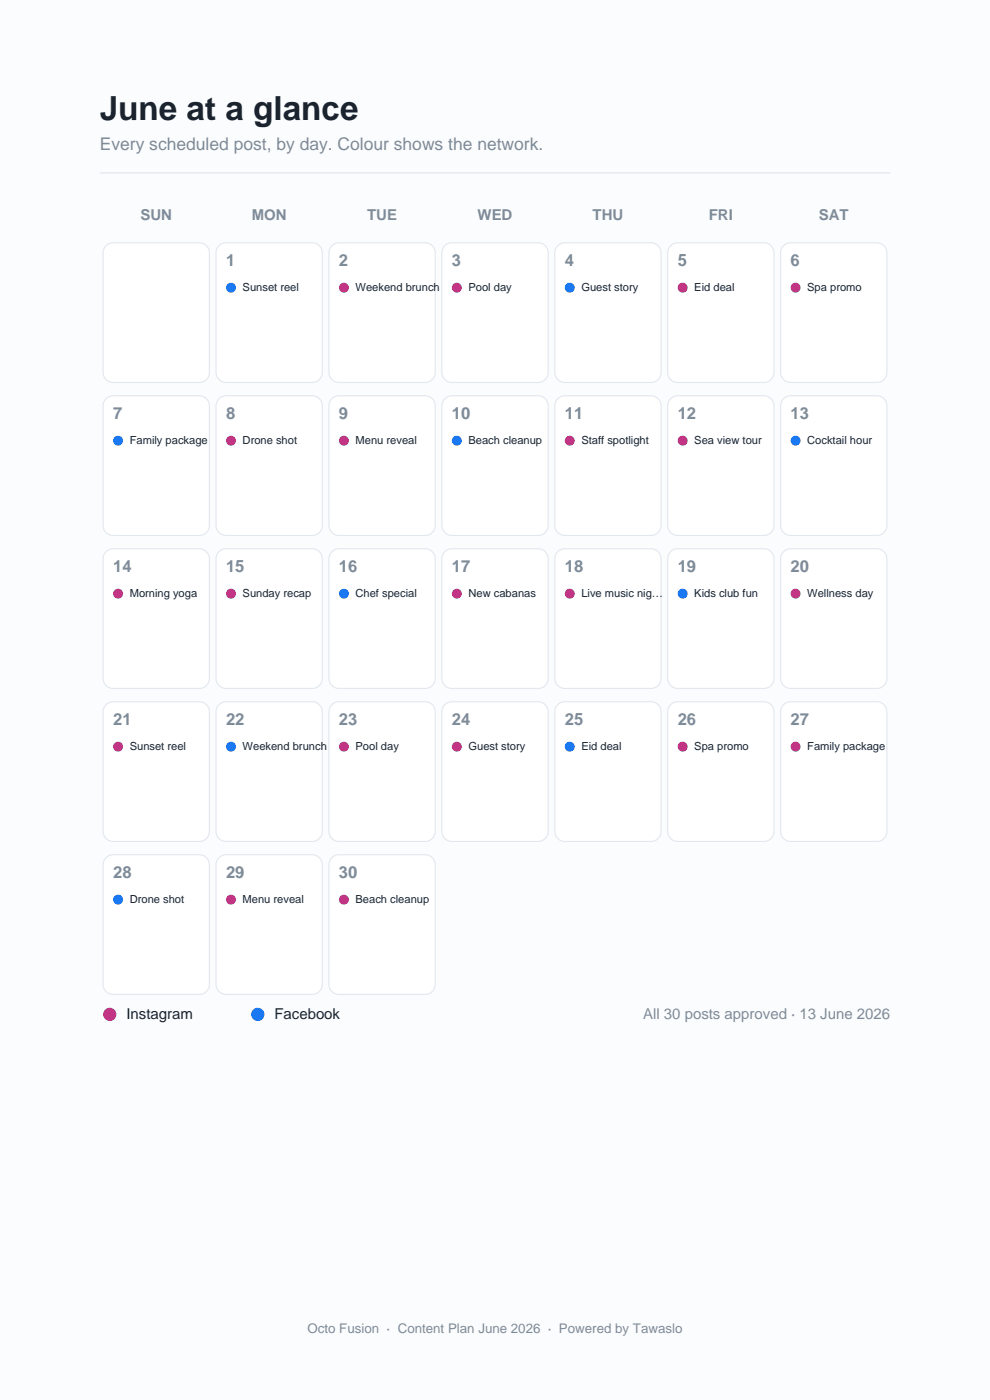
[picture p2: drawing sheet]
<svg xmlns="http://www.w3.org/2000/svg" width="210mm" height="297mm" viewBox="0 0 210 297" stroke-linecap="round" stroke-linejoin="round" font-family="sans-serif">
<path d="M0 0h210v297h-210z" fill-rule="evenodd" fill="#fbfcfd"/>
<path d="M21.2 36.7h167.6" fill="none" stroke="#e3e8ee" stroke-width=".28"/>
<g fill="#fff" stroke="#e3e8ee" stroke-width=".25">
<path d="M22.5 52.1l.9-.5 .6-.1h18.3a2.12 2.12 0 0 1 2.1 2.1v25.4a2.12 2.12 0 0 1-2.1 2.1h-18.3a2.12 2.12 0 0 1-2.1-2.1v-25.4v-.5z" fill-rule="evenodd"/>
<path d="M46.4 52.1l1-.5 .5-.1h18.3a2.12 2.12 0 0 1 2.2 2.1v25.4a2.12 2.12 0 0 1-2.2 2.1h-18.3a2.12 2.12 0 0 1-2.1-2.1v-25.4l.1-.5z" fill-rule="evenodd"/>
</g>
<circle cx="49" cy="61" r="1.06" fill="#1877f2"/>
<path d="M70.4 52.1l.9-.5 .6-.1h18.3a2.12 2.12 0 0 1 2.1 2.1v25.4a2.12 2.12 0 0 1-2.1 2.1h-18.3a2.12 2.12 0 0 1-2.1-2.1v-25.4l.1-.5z" fill-rule="evenodd" fill="#fff" stroke="#e3e8ee" stroke-width=".25"/>
<circle cx="73" cy="61" r="1.06" fill="#c13584"/>
<path d="M94.3 52.1l1-.5 .5-.1h18.4a2.12 2.12 0 0 1 2.1 2.1v25.4a2.12 2.12 0 0 1-2.1 2.1h-18.4a2.12 2.12 0 0 1-2.1-2.1v-25.4l.1-.5z" fill-rule="evenodd" fill="#fff" stroke="#e3e8ee" stroke-width=".25"/>
<circle cx="96.9" cy="61" r="1.06" fill="#c13584"/>
<path d="M118.3 52.1l.9-.5 .6-.1h18.3a2.12 2.12 0 0 1 2.1 2.1v25.4a2.12 2.12 0 0 1-2.1 2.1h-18.3a2.12 2.12 0 0 1-2.1-2.1v-25.4l.1-.5z" fill-rule="evenodd" fill="#fff" stroke="#e3e8ee" stroke-width=".25"/>
<circle cx="120.9" cy="61" r="1.06" fill="#1877f2"/>
<path d="M142.3 52.1l.9-.5 .6-.1h18.3a2.12 2.12 0 0 1 2.1 2.1v25.4a2.12 2.12 0 0 1-2.1 2.1h-18.3a2.12 2.12 0 0 1-2.2-2.1v-25.4l.1-.5z" fill-rule="evenodd" fill="#fff" stroke="#e3e8ee" stroke-width=".25"/>
<circle cx="144.8" cy="61" r="1.06" fill="#c13584"/>
<path d="M166.2 52.1l.9-.5 .6-.1h18.3a2.12 2.12 0 0 1 2.1 2.1v25.4a2.12 2.12 0 0 1-2.1 2.1h-18.3a2.12 2.12 0 0 1-2.1-2.1v-25.4l.1-.5z" fill-rule="evenodd" fill="#fff" stroke="#e3e8ee" stroke-width=".25"/>
<circle cx="168.8" cy="61" r="1.06" fill="#c13584"/>
<path d="M22.5 84.6l.9-.6h.6h18.3a2.12 2.12 0 0 1 2.1 2.1v25.4a2.12 2.12 0 0 1-2.1 2.1h-18.3a2.12 2.12 0 0 1-2.1-2.1v-25.4v-.6z" fill-rule="evenodd" fill="#fff" stroke="#e3e8ee" stroke-width=".25"/>
<circle cx="25" cy="93.5" r="1.06" fill="#1877f2"/>
<path d="M46.4 84.6l1-.6h.5h18.3a2.12 2.12 0 0 1 2.2 2.1v25.4a2.12 2.12 0 0 1-2.2 2.1h-18.3a2.12 2.12 0 0 1-2.1-2.1v-25.4l.1-.6z" fill-rule="evenodd" fill="#fff" stroke="#e3e8ee" stroke-width=".25"/>
<circle cx="49" cy="93.5" r="1.06" fill="#c13584"/>
<path d="M70.4 84.6l.9-.6h.6h18.3a2.12 2.12 0 0 1 2.1 2.1v25.4a2.12 2.12 0 0 1-2.1 2.1h-18.3a2.12 2.12 0 0 1-2.1-2.1v-25.4l.1-.6z" fill-rule="evenodd" fill="#fff" stroke="#e3e8ee" stroke-width=".25"/>
<circle cx="73" cy="93.5" r="1.06" fill="#c13584"/>
<path d="M94.3 84.6l1-.6h.5h18.4a2.12 2.12 0 0 1 2.1 2.1v25.4a2.12 2.12 0 0 1-2.1 2.1h-18.4a2.12 2.12 0 0 1-2.1-2.1v-25.4l.1-.6z" fill-rule="evenodd" fill="#fff" stroke="#e3e8ee" stroke-width=".25"/>
<circle cx="96.9" cy="93.5" r="1.06" fill="#1877f2"/>
<path d="M118.3 84.6l.9-.6h.6h18.3a2.12 2.12 0 0 1 2.1 2.1v25.4a2.12 2.12 0 0 1-2.1 2.1h-18.3a2.12 2.12 0 0 1-2.1-2.1v-25.4l.1-.6z" fill-rule="evenodd" fill="#fff" stroke="#e3e8ee" stroke-width=".25"/>
<circle cx="120.9" cy="93.5" r="1.06" fill="#c13584"/>
<path d="M142.3 84.6l.9-.6h.6h18.3a2.12 2.12 0 0 1 2.1 2.1v25.4a2.12 2.12 0 0 1-2.1 2.1h-18.3a2.12 2.12 0 0 1-2.2-2.1v-25.4l.1-.6z" fill-rule="evenodd" fill="#fff" stroke="#e3e8ee" stroke-width=".25"/>
<circle cx="144.8" cy="93.5" r="1.06" fill="#c13584"/>
<path d="M166.2 84.6l.9-.6h.6h18.3a2.12 2.12 0 0 1 2.1 2.1v25.4a2.12 2.12 0 0 1-2.1 2.1h-18.3a2.12 2.12 0 0 1-2.1-2.1v-25.4l.1-.6z" fill-rule="evenodd" fill="#fff" stroke="#e3e8ee" stroke-width=".25"/>
<circle cx="168.8" cy="93.5" r="1.06" fill="#1877f2"/>
<path d="M22.5 117l.9-.5 .6-.1h18.3a2.12 2.12 0 0 1 2.1 2.1v25.4a2.12 2.12 0 0 1-2.1 2.1h-18.3a2.12 2.12 0 0 1-2.1-2.1v-25.4v-.5z" fill-rule="evenodd" fill="#fff" stroke="#e3e8ee" stroke-width=".25"/>
<circle cx="25" cy="125.9" r="1.06" fill="#c13584"/>
<path d="M46.4 117l1-.5 .5-.1h18.3a2.12 2.12 0 0 1 2.2 2.1v25.4a2.12 2.12 0 0 1-2.2 2.1h-18.3a2.12 2.12 0 0 1-2.1-2.1v-25.4l.1-.5z" fill-rule="evenodd" fill="#fff" stroke="#e3e8ee" stroke-width=".25"/>
<circle cx="49" cy="125.9" r="1.06" fill="#c13584"/>
<path d="M70.4 117l.9-.5 .6-.1h18.3a2.12 2.12 0 0 1 2.1 2.1v25.4a2.12 2.12 0 0 1-2.1 2.1h-18.3a2.12 2.12 0 0 1-2.1-2.1v-25.4l.1-.5z" fill-rule="evenodd" fill="#fff" stroke="#e3e8ee" stroke-width=".25"/>
<circle cx="73" cy="125.9" r="1.06" fill="#1877f2"/>
<path d="M94.3 117l1-.5 .5-.1h18.4a2.12 2.12 0 0 1 2.1 2.1v25.4a2.12 2.12 0 0 1-2.1 2.1h-18.4a2.12 2.12 0 0 1-2.1-2.1v-25.4l.1-.5z" fill-rule="evenodd" fill="#fff" stroke="#e3e8ee" stroke-width=".25"/>
<circle cx="96.9" cy="125.9" r="1.06" fill="#c13584"/>
<path d="M118.3 117l.9-.5 .6-.1h18.3a2.12 2.12 0 0 1 2.1 2.1v25.4a2.12 2.12 0 0 1-2.1 2.1h-18.3a2.12 2.12 0 0 1-2.1-2.1v-25.4l.1-.5z" fill-rule="evenodd" fill="#fff" stroke="#e3e8ee" stroke-width=".25"/>
<circle cx="120.9" cy="125.9" r="1.06" fill="#c13584"/>
<path d="M142.3 117l.9-.5 .6-.1h18.3a2.12 2.12 0 0 1 2.1 2.1v25.4a2.12 2.12 0 0 1-2.1 2.1h-18.3a2.12 2.12 0 0 1-2.2-2.1v-25.4l.1-.5z" fill-rule="evenodd" fill="#fff" stroke="#e3e8ee" stroke-width=".25"/>
<circle cx="144.8" cy="125.9" r="1.06" fill="#1877f2"/>
<path d="M166.2 117l.9-.5 .6-.1h18.3a2.12 2.12 0 0 1 2.1 2.1v25.4a2.12 2.12 0 0 1-2.1 2.1h-18.3a2.12 2.12 0 0 1-2.1-2.1v-25.4l.1-.5z" fill-rule="evenodd" fill="#fff" stroke="#e3e8ee" stroke-width=".25"/>
<circle cx="168.8" cy="125.9" r="1.06" fill="#c13584"/>
<path d="M22.5 149.5l.9-.6h.6h18.3a2.12 2.12 0 0 1 2.1 2.1v25.4a2.12 2.12 0 0 1-2.1 2.1h-18.3a2.12 2.12 0 0 1-2.1-2.1v-25.4v-.6z" fill-rule="evenodd" fill="#fff" stroke="#e3e8ee" stroke-width=".25"/>
<circle cx="25" cy="158.4" r="1.06" fill="#c13584"/>
<path d="M46.4 149.5l1-.6h.5h18.3a2.12 2.12 0 0 1 2.2 2.1v25.4a2.12 2.12 0 0 1-2.2 2.1h-18.3a2.12 2.12 0 0 1-2.1-2.1v-25.4l.1-.6z" fill-rule="evenodd" fill="#fff" stroke="#e3e8ee" stroke-width=".25"/>
<circle cx="49" cy="158.4" r="1.06" fill="#1877f2"/>
<path d="M70.4 149.5l.9-.6h.6h18.3a2.12 2.12 0 0 1 2.1 2.1v25.4a2.12 2.12 0 0 1-2.1 2.1h-18.3a2.12 2.12 0 0 1-2.1-2.1v-25.4l.1-.6z" fill-rule="evenodd" fill="#fff" stroke="#e3e8ee" stroke-width=".25"/>
<circle cx="73" cy="158.4" r="1.06" fill="#c13584"/>
<path d="M94.3 149.5l1-.6h.5h18.4a2.12 2.12 0 0 1 2.1 2.1v25.4a2.12 2.12 0 0 1-2.1 2.1h-18.4a2.12 2.12 0 0 1-2.1-2.1v-25.4l.1-.6z" fill-rule="evenodd" fill="#fff" stroke="#e3e8ee" stroke-width=".25"/>
<circle cx="96.9" cy="158.4" r="1.06" fill="#c13584"/>
<path d="M118.3 149.5l.9-.6h.6h18.3a2.12 2.12 0 0 1 2.1 2.1v25.4a2.12 2.12 0 0 1-2.1 2.1h-18.3a2.12 2.12 0 0 1-2.1-2.1v-25.4l.1-.6z" fill-rule="evenodd" fill="#fff" stroke="#e3e8ee" stroke-width=".25"/>
<circle cx="120.9" cy="158.4" r="1.06" fill="#1877f2"/>
<path d="M142.3 149.5l.9-.6h.6h18.3a2.12 2.12 0 0 1 2.1 2.1v25.4a2.12 2.12 0 0 1-2.1 2.1h-18.3a2.12 2.12 0 0 1-2.2-2.1v-25.4l.1-.6z" fill-rule="evenodd" fill="#fff" stroke="#e3e8ee" stroke-width=".25"/>
<circle cx="144.8" cy="158.4" r="1.06" fill="#c13584"/>
<path d="M166.2 149.5l.9-.6h.6h18.3a2.12 2.12 0 0 1 2.1 2.1v25.4a2.12 2.12 0 0 1-2.1 2.1h-18.3a2.12 2.12 0 0 1-2.1-2.1v-25.4l.1-.6z" fill-rule="evenodd" fill="#fff" stroke="#e3e8ee" stroke-width=".25"/>
<circle cx="168.8" cy="158.4" r="1.06" fill="#c13584"/>
<path d="M22.5 181.9l.9-.5 .6-.1h18.3a2.12 2.12 0 0 1 2.1 2.1v25.4a2.12 2.12 0 0 1-2.1 2.2h-18.3a2.12 2.12 0 0 1-2.1-2.2v-25.4v-.5z" fill-rule="evenodd" fill="#fff" stroke="#e3e8ee" stroke-width=".25"/>
<circle cx="25" cy="190.9" r="1.06" fill="#1877f2"/>
<path d="M46.4 181.9l1-.5 .5-.1h18.3a2.12 2.12 0 0 1 2.2 2.1v25.4a2.12 2.12 0 0 1-2.2 2.2h-18.3a2.12 2.12 0 0 1-2.1-2.2v-25.4l.1-.5z" fill-rule="evenodd" fill="#fff" stroke="#e3e8ee" stroke-width=".25"/>
<circle cx="49" cy="190.9" r="1.06" fill="#c13584"/>
<path d="M70.4 181.9l.9-.5 .6-.1h18.3a2.12 2.12 0 0 1 2.1 2.1v25.4a2.12 2.12 0 0 1-2.1 2.2h-18.3a2.12 2.12 0 0 1-2.1-2.2v-25.4l.1-.5z" fill-rule="evenodd" fill="#fff" stroke="#e3e8ee" stroke-width=".25"/>
<g fill="#c13584">
<circle cx="73" cy="190.9" r="1.06"/>
<circle cx="23.3" cy="215.2" r="1.41"/>
</g>
<circle cx="54.7" cy="215.2" r="1.41" fill="#1877f2"/>
<text font-size="7.1" fill="#1b242e" x="21.2" y="25.4">June at a glance</text>
<text font-size="3.7" fill="#7e8b99" x="21.2" y="31.8">Every scheduled post, by day. Colour shows the network.</text>
<g font-size="3.5" fill="#7e8b99">
<text x="47.9" y="56.4">1</text>
<text x="71.9" y="56.4">2</text>
<text x="95.8" y="56.4">3</text>
<text x="119.8" y="56.4">4</text>
<text x="143.8" y="56.4">5</text>
<text x="167.7" y="56.4">6</text>
<text x="24" y="88.9">7</text>
<text x="47.9" y="88.9">8</text>
<text x="71.9" y="88.9">9</text>
<text x="95.8" y="88.9">10</text>
<text x="119.8" y="88.9">11</text>
<text x="143.8" y="88.9">12</text>
<text x="167.7" y="88.9">13</text>
<text x="24" y="121.4">14</text>
<text x="47.9" y="121.4">15</text>
<text x="71.9" y="121.4">16</text>
<text x="95.8" y="121.4">17</text>
<text x="119.8" y="121.4">18</text>
<text x="143.8" y="121.4">19</text>
<text x="167.7" y="121.4">20</text>
<text x="24" y="153.8">21</text>
<text x="47.9" y="153.8">22</text>
<text x="71.9" y="153.8">23</text>
<text x="95.8" y="153.8">24</text>
<text x="119.8" y="153.8">25</text>
<text x="143.8" y="153.8">26</text>
<text x="167.7" y="153.8">27</text>
<text x="24" y="186.3">28</text>
<text x="47.9" y="186.3">29</text>
<text x="71.9" y="186.3">30</text>
</g>
<g font-size="3.2" fill="#7e8b99">
<text x="29.8" y="46.6">SUN</text>
<text x="53.4" y="46.6">MON</text>
<text x="77.9" y="46.6">TUE</text>
<text x="101.3" y="46.6">WED</text>
<text x="125.7" y="46.6">THU</text>
<text x="150.3" y="46.6">FRI</text>
<text x="173.7" y="46.6">SAT</text>
<text x="136.4" y="216.3">All 30 posts approved · 13 June 2026</text>
</g>
<g font-size="3.2" fill="#1b242e">
<text x="26.8" y="216.3">Instagram</text>
<text x="58.2" y="216.3">Facebook</text>
</g>
<text font-size="2.8" fill="#7e8b99" x="65.2" y="282.9">Octo Fusion · Content Plan June 2026 · Powered by Tawaslo</text>
<g font-size="2.4" fill="#1b242e">
<text x="51.5" y="61.7">Sunset reel</text>
<text x="75.4" y="61.7">Weekend brunch</text>
<text x="99.4" y="61.7">Pool day</text>
<text x="123.3" y="61.7">Guest story</text>
<text x="147.3" y="61.7">Eid deal</text>
<text x="171.2" y="61.7">Spa promo</text>
<text x="27.5" y="94.2">Family package</text>
<text x="51.5" y="94.2">Drone shot</text>
<text x="75.4" y="94.2">Menu reveal</text>
<text x="99.4" y="94.2">Beach cleanup</text>
<text x="123.3" y="94.2">Staff spotlight</text>
<text x="147.3" y="94.2">Sea view tour</text>
<text x="171.2" y="94.2">Cocktail hour</text>
<text x="27.5" y="126.6">Morning yoga</text>
<text x="51.5" y="126.6">Sunday recap</text>
<text x="75.4" y="126.6">Chef special</text>
<text x="99.4" y="126.6">New cabanas</text>
<text x="123.3" y="126.6">Live music nig…</text>
<text x="147.3" y="126.6">Kids club fun</text>
<text x="171.2" y="126.6">Wellness day</text>
<text x="27.5" y="159.1">Sunset reel</text>
<text x="51.5" y="159.1">Weekend brunch</text>
<text x="75.4" y="159.1">Pool day</text>
<text x="99.4" y="159.1">Guest story</text>
<text x="123.3" y="159.1">Eid deal</text>
<text x="147.3" y="159.1">Spa promo</text>
<text x="171.2" y="159.1">Family package</text>
<text x="27.5" y="191.6">Drone shot</text>
<text x="51.5" y="191.6">Menu reveal</text>
<text x="75.4" y="191.6">Beach cleanup</text>
</g>
</svg>
